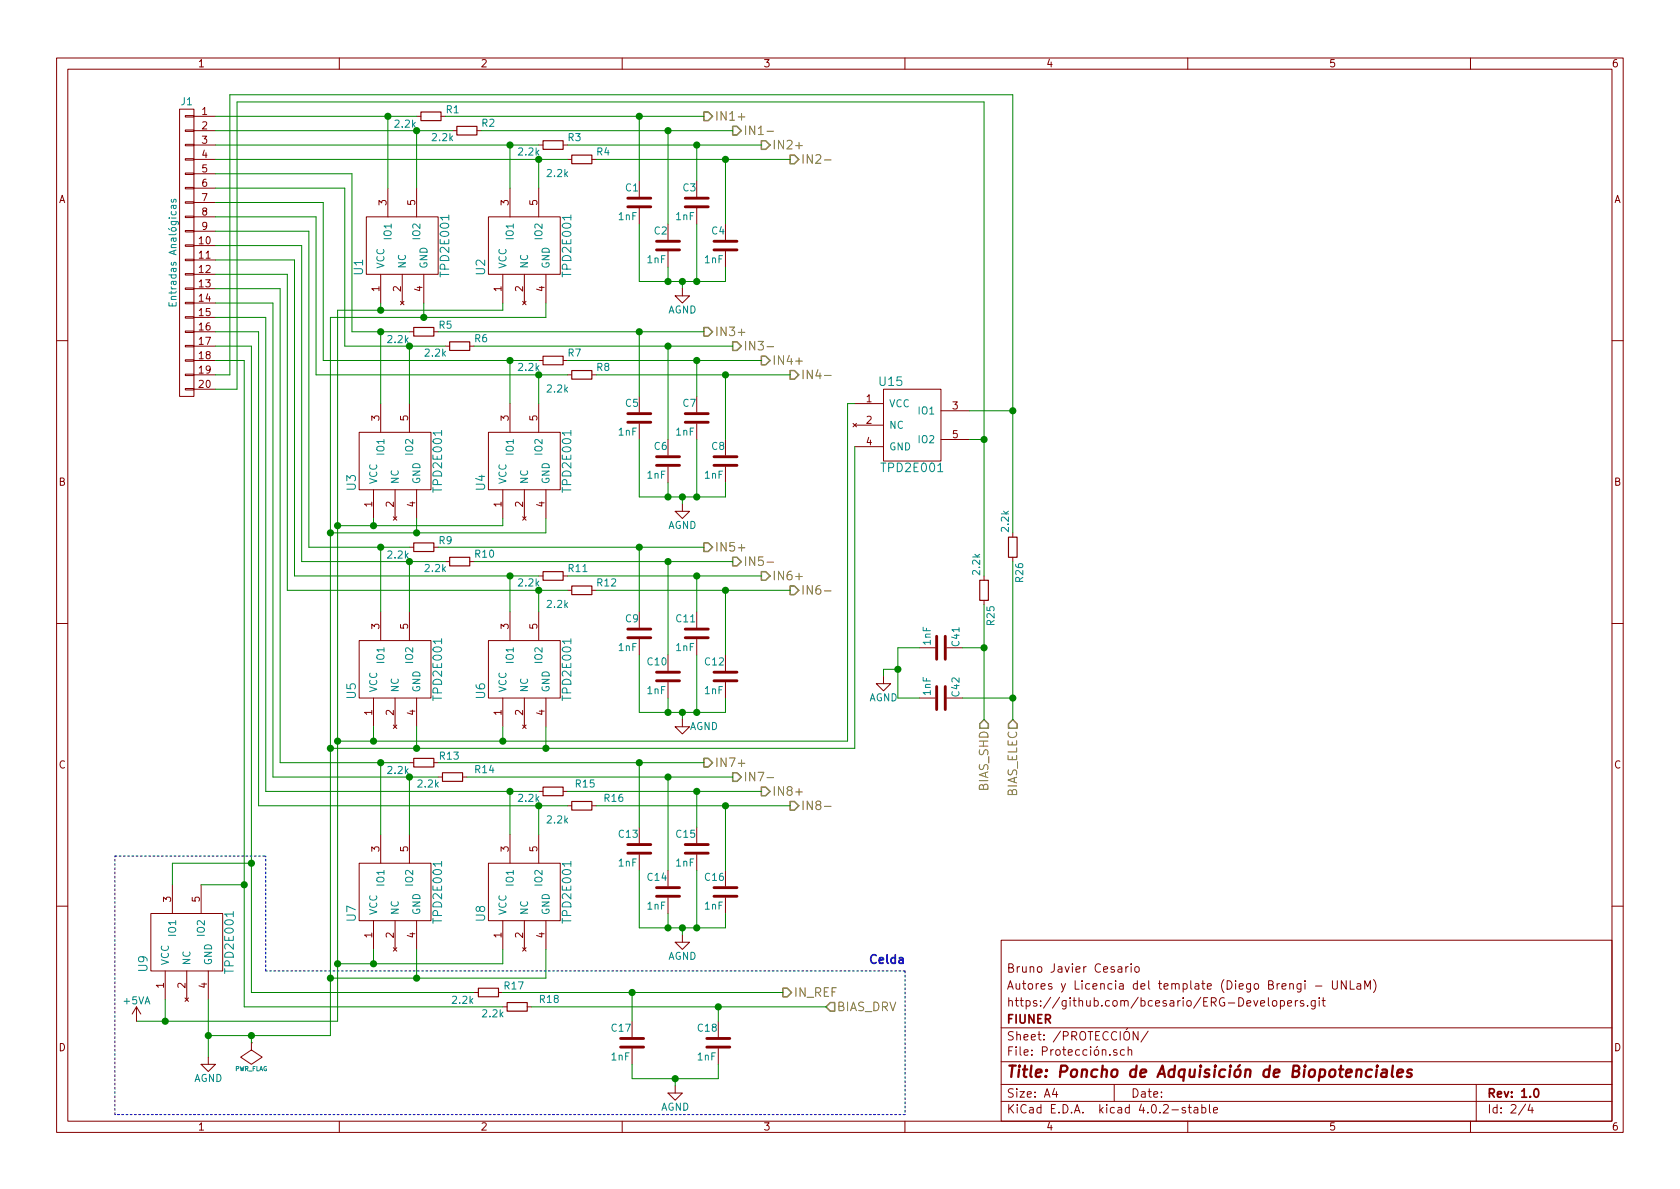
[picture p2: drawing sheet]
EESchema Schematic File Version 2
LIBS:PonchoERG-rescue
LIBS:Misc_Poncho_Grande
LIBS:Poncho_Esqueleto
LIBS:PonchoERG
LIBS:power
LIBS:74xgxx
LIBS:74xx
LIBS:ac-dc
LIBS:actel
LIBS:adc-dac
LIBS:Altera
LIBS:analog_devices
LIBS:analog_switches
LIBS:atmel
LIBS:audio
LIBS:brooktre
LIBS:cmos_ieee
LIBS:cmos4000
LIBS:conn
LIBS:contrib
LIBS:cypress
LIBS:dc-dc
LIBS:device
LIBS:digital-audio
LIBS:diode
LIBS:display
LIBS:dsp
LIBS:elec-unifil
LIBS:ESD_Protection
LIBS:ftdi
LIBS:gennum
LIBS:graphic
LIBS:hc11
LIBS:intel
LIBS:interface
LIBS:ir
LIBS:Lattice
LIBS:linear
LIBS:logo
LIBS:maxim
LIBS:memory
LIBS:microchip
LIBS:microchip_dspic33dsc
LIBS:microchip_pic10mcu
LIBS:microchip_pic12mcu
LIBS:microchip_pic16mcu
LIBS:microchip_pic18mcu
LIBS:microchip_pic32mcu
LIBS:microcontrollers
LIBS:motor_drivers
LIBS:motorola
LIBS:msp430
LIBS:nordicsemi
LIBS:nxp_armmcu
LIBS:onsemi
LIBS:opto
LIBS:Oscillators
LIBS:philips
LIBS:Power_Management
LIBS:powerint
LIBS:pspice
LIBS:references
LIBS:regul
LIBS:relays
LIBS:rfcom
LIBS:sensors
LIBS:silabs
LIBS:siliconi
LIBS:stm8
LIBS:stm32
LIBS:supertex
LIBS:switches
LIBS:texas
LIBS:transf
LIBS:transistors
LIBS:ttl_ieee
LIBS:valves
LIBS:video
LIBS:Xicor
LIBS:xilinx
LIBS:Zilog
LIBS:Jumpers_Config
LIBS:Jumpers_Default
LIBS:PonchoERG-cache
EELAYER 25 0
EELAYER END
$Descr A4 11693 8268
encoding utf-8
Sheet 2 4
Title "Poncho de Adquisición de Biopotenciales"
Date ""
Rev "1.0"
Comp "FIUNER"
Comment1 "https://github.com/bcesario/ERG-Developers.git"
Comment2 "Autores y Licencia del template (Diego Brengi - UNLaM)"
Comment3 "Bruno Javier Cesario"
Comment4 ""
$EndDescr
$Comp
L R_Small R1
U 1 1
P 3000 800
F 0 "R1" V 3050 600 50  0000 L CNN
F 1 "2.2k" V 2950 900 50  0000 L CNN
F 2 "Resistors_SMD:R_0805" H 3000 800 50  0001 C CNN
F 3 "http://www.yageo.com.tw/exep/pages/download/literatures/PYu-R_INT-thick_7.pdf" H 3000 800 50  0001 C CNN
F 4 "311-2.2KARCT-ND" V 3000 800 60  0001 C CNN "Código Digikey"
	1    3000 800 
	0    -1   -1   0   
$EndComp
$Comp
L R_Small R2
U 1 1
P 3250 900
F 0 "R2" V 3200 1000 50  0000 L CNN
F 1 "2.2k" V 3300 650 50  0000 L CNN
F 2 "Resistors_SMD:R_0805" H 3250 900 50  0001 C CNN
F 3 "http://www.yageo.com.tw/exep/pages/download/literatures/PYu-R_INT-thick_7.pdf" H 3250 900 50  0001 C CNN
F 4 "311-2.2KARCT-ND" H 3250 900 60  0001 C CNN "Código Digikey"
	1    3250 900 
	0    1    1    0   
$EndComp
$Comp
L R_Small R4
U 1 1
P 4050 1100
F 0 "R4" V 4000 1200 50  0000 L CNN
F 1 "2.2k" V 4150 850 50  0000 L CNN
F 2 "Resistors_SMD:R_0805" H 4050 1100 50  0001 C CNN
F 3 "http://www.yageo.com.tw/exep/pages/download/literatures/PYu-R_INT-thick_7.pdf" H 4050 1100 50  0001 C CNN
F 4 "311-2.2KARCT-ND" V 4050 1100 60  0001 C CNN "Código Digikey"
	1    4050 1100
	0    1    1    0   
$EndComp
$Comp
L R_Small R3
U 1 1
P 3850 1000
F 0 "R3" V 3800 1100 50  0000 L CNN
F 1 "2.2k" V 3900 750 50  0000 L CNN
F 2 "Resistors_SMD:R_0805" H 3850 1000 50  0001 C CNN
F 3 "http://www.yageo.com.tw/exep/pages/download/literatures/PYu-R_INT-thick_7.pdf" H 3850 1000 50  0001 C CNN
F 4 "311-2.2KARCT-ND" V 3850 1000 60  0001 C CNN "Código Digikey"
	1    3850 1000
	0    1    1    0   
$EndComp
Text HLabel 4900 800  2    60   Output ~ 0
IN1+
Text HLabel 5100 900  2    60   Output ~ 0
IN1-
Text HLabel 5300 1000 2    60   Output ~ 0
IN2+
Text HLabel 5500 1100 2    60   Output ~ 0
IN2-
$Comp
L C C1
U 1 1
P 4450 1400
F 0 "C1" H 4350 1500 50  0000 L CNN
F 1 "1nF" H 4300 1300 50  0000 L CNN
F 2 "Capacitors_SMD:C_0805" H 4488 1250 50  0001 C CNN
F 3 "http://www.kemet.com/Lists/ProductCatalog/Attachments/53/KEM_C1002_X7R_SMD.pdf" H 4450 1400 50  0001 C CNN
F 4 "399-1147-1-ND" H 4450 1400 60  0001 C CNN "Código Digikey"
	1    4450 1400
	1    0    0    -1  
$EndComp
$Comp
L C C2
U 1 1
P 4650 1700
F 0 "C2" H 4550 1800 50  0000 L CNN
F 1 "1nF" H 4500 1600 50  0000 L CNN
F 2 "Capacitors_SMD:C_0805" H 4688 1550 50  0001 C CNN
F 3 "http://www.kemet.com/Lists/ProductCatalog/Attachments/53/KEM_C1002_X7R_SMD.pdf" H 4650 1700 50  0001 C CNN
F 4 "399-1147-1-ND" H 4650 1700 60  0001 C CNN "Código Digikey"
	1    4650 1700
	1    0    0    -1  
$EndComp
$Comp
L C C3
U 1 1
P 4850 1400
F 0 "C3" H 4750 1500 50  0000 L CNN
F 1 "1nF" H 4700 1300 50  0000 L CNN
F 2 "Capacitors_SMD:C_0805" H 4888 1250 50  0001 C CNN
F 3 "http://www.kemet.com/Lists/ProductCatalog/Attachments/53/KEM_C1002_X7R_SMD.pdf" H 4850 1400 50  0001 C CNN
F 4 "399-1147-1-ND" H 4850 1400 60  0001 C CNN "Código Digikey"
	1    4850 1400
	1    0    0    -1  
$EndComp
$Comp
L C C4
U 1 1
P 5050 1700
F 0 "C4" H 4950 1800 50  0000 L CNN
F 1 "1nF" H 4900 1600 50  0000 L CNN
F 2 "Capacitors_SMD:C_0805" H 5088 1550 50  0001 C CNN
F 3 "http://www.kemet.com/Lists/ProductCatalog/Attachments/53/KEM_C1002_X7R_SMD.pdf" H 5050 1700 50  0001 C CNN
F 4 "399-1147-1-ND" H 5050 1700 60  0001 C CNN "Código Digikey"
	1    5050 1700
	1    0    0    -1  
$EndComp
Text HLabel 4900 2300 2    60   Output ~ 0
IN3+
Text HLabel 5100 2400 2    60   Output ~ 0
IN3-
Text HLabel 5300 2500 2    60   Output ~ 0
IN4+
Text HLabel 5500 2600 2    60   Output ~ 0
IN4-
$Comp
L C C5
U 1 1
P 4450 2900
F 0 "C5" H 4350 3000 50  0000 L CNN
F 1 "1nF" H 4300 2800 50  0000 L CNN
F 2 "Capacitors_SMD:C_0805" H 4488 2750 50  0001 C CNN
F 3 "http://www.kemet.com/Lists/ProductCatalog/Attachments/53/KEM_C1002_X7R_SMD.pdf" H 4450 2900 50  0001 C CNN
F 4 "399-1147-1-ND" H 4450 2900 60  0001 C CNN "Código Digikey"
	1    4450 2900
	1    0    0    -1  
$EndComp
$Comp
L C C6
U 1 1
P 4650 3200
F 0 "C6" H 4550 3300 50  0000 L CNN
F 1 "1nF" H 4500 3100 50  0000 L CNN
F 2 "Capacitors_SMD:C_0805" H 4688 3050 50  0001 C CNN
F 3 "http://www.kemet.com/Lists/ProductCatalog/Attachments/53/KEM_C1002_X7R_SMD.pdf" H 4650 3200 50  0001 C CNN
F 4 "399-1147-1-ND" H 4650 3200 60  0001 C CNN "Código Digikey"
	1    4650 3200
	1    0    0    -1  
$EndComp
$Comp
L C C7
U 1 1
P 4850 2900
F 0 "C7" H 4750 3000 50  0000 L CNN
F 1 "1nF" H 4700 2800 50  0000 L CNN
F 2 "Capacitors_SMD:C_0805" H 4888 2750 50  0001 C CNN
F 3 "http://www.kemet.com/Lists/ProductCatalog/Attachments/53/KEM_C1002_X7R_SMD.pdf" H 4850 2900 50  0001 C CNN
F 4 "399-1147-1-ND" H 4850 2900 60  0001 C CNN "Código Digikey"
	1    4850 2900
	1    0    0    -1  
$EndComp
$Comp
L C C8
U 1 1
P 5050 3200
F 0 "C8" H 4950 3300 50  0000 L CNN
F 1 "1nF" H 4900 3100 50  0000 L CNN
F 2 "Capacitors_SMD:C_0805" H 5088 3050 50  0001 C CNN
F 3 "http://www.kemet.com/Lists/ProductCatalog/Attachments/53/KEM_C1002_X7R_SMD.pdf" H 5050 3200 50  0001 C CNN
F 4 "399-1147-1-ND" H 5050 3200 60  0001 C CNN "Código Digikey"
	1    5050 3200
	1    0    0    -1  
$EndComp
Text HLabel 4900 3800 2    60   Output ~ 0
IN5+
Text HLabel 5100 3900 2    60   Output ~ 0
IN5-
Text HLabel 5300 4000 2    60   Output ~ 0
IN6+
Text HLabel 5500 4100 2    60   Output ~ 0
IN6-
$Comp
L C C9
U 1 1
P 4450 4400
F 0 "C9" H 4350 4500 50  0000 L CNN
F 1 "1nF" H 4300 4300 50  0000 L CNN
F 2 "Capacitors_SMD:C_0805" H 4488 4250 50  0001 C CNN
F 3 "http://www.kemet.com/Lists/ProductCatalog/Attachments/53/KEM_C1002_X7R_SMD.pdf" H 4450 4400 50  0001 C CNN
F 4 "399-1147-1-ND" H 4450 4400 60  0001 C CNN "Código Digikey"
	1    4450 4400
	1    0    0    -1  
$EndComp
$Comp
L C C10
U 1 1
P 4650 4700
F 0 "C10" H 4500 4800 50  0000 L CNN
F 1 "1nF" H 4500 4600 50  0000 L CNN
F 2 "Capacitors_SMD:C_0805" H 4688 4550 50  0001 C CNN
F 3 "http://www.kemet.com/Lists/ProductCatalog/Attachments/53/KEM_C1002_X7R_SMD.pdf" H 4650 4700 50  0001 C CNN
F 4 "399-1147-1-ND" H 4650 4700 60  0001 C CNN "Código Digikey"
	1    4650 4700
	1    0    0    -1  
$EndComp
$Comp
L C C11
U 1 1
P 4850 4400
F 0 "C11" H 4700 4500 50  0000 L CNN
F 1 "1nF" H 4700 4300 50  0000 L CNN
F 2 "Capacitors_SMD:C_0805" H 4888 4250 50  0001 C CNN
F 3 "http://www.kemet.com/Lists/ProductCatalog/Attachments/53/KEM_C1002_X7R_SMD.pdf" H 4850 4400 50  0001 C CNN
F 4 "399-1147-1-ND" H 4850 4400 60  0001 C CNN "Código Digikey"
	1    4850 4400
	1    0    0    -1  
$EndComp
$Comp
L C C12
U 1 1
P 5050 4700
F 0 "C12" H 4900 4800 50  0000 L CNN
F 1 "1nF" H 4900 4600 50  0000 L CNN
F 2 "Capacitors_SMD:C_0805" H 5088 4550 50  0001 C CNN
F 3 "http://www.kemet.com/Lists/ProductCatalog/Attachments/53/KEM_C1002_X7R_SMD.pdf" H 5050 4700 50  0001 C CNN
F 4 "399-1147-1-ND" H 5050 4700 60  0001 C CNN "Código Digikey"
	1    5050 4700
	1    0    0    -1  
$EndComp
Text HLabel 4900 5300 2    60   Output ~ 0
IN7+
Text HLabel 5100 5400 2    60   Output ~ 0
IN7-
Text HLabel 5300 5500 2    60   Output ~ 0
IN8+
Text HLabel 5500 5600 2    60   Output ~ 0
IN8-
$Comp
L C C13
U 1 1
P 4450 5900
F 0 "C13" H 4300 6000 50  0000 L CNN
F 1 "1nF" H 4300 5800 50  0000 L CNN
F 2 "Capacitors_SMD:C_0805" H 4488 5750 50  0001 C CNN
F 3 "http://www.kemet.com/Lists/ProductCatalog/Attachments/53/KEM_C1002_X7R_SMD.pdf" H 4450 5900 50  0001 C CNN
F 4 "399-1147-1-ND" H 4450 5900 60  0001 C CNN "Código Digikey"
	1    4450 5900
	1    0    0    -1  
$EndComp
$Comp
L C C14
U 1 1
P 4650 6200
F 0 "C14" H 4500 6300 50  0000 L CNN
F 1 "1nF" H 4500 6100 50  0000 L CNN
F 2 "Capacitors_SMD:C_0805" H 4688 6050 50  0001 C CNN
F 3 "http://www.kemet.com/Lists/ProductCatalog/Attachments/53/KEM_C1002_X7R_SMD.pdf" H 4650 6200 50  0001 C CNN
F 4 "399-1147-1-ND" H 4650 6200 60  0001 C CNN "Código Digikey"
	1    4650 6200
	1    0    0    -1  
$EndComp
$Comp
L C C15
U 1 1
P 4850 5900
F 0 "C15" H 4700 6000 50  0000 L CNN
F 1 "1nF" H 4700 5800 50  0000 L CNN
F 2 "Capacitors_SMD:C_0805" H 4888 5750 50  0001 C CNN
F 3 "http://www.kemet.com/Lists/ProductCatalog/Attachments/53/KEM_C1002_X7R_SMD.pdf" H 4850 5900 50  0001 C CNN
F 4 "399-1147-1-ND" H 4850 5900 60  0001 C CNN "Código Digikey"
	1    4850 5900
	1    0    0    -1  
$EndComp
$Comp
L C C16
U 1 1
P 5050 6200
F 0 "C16" H 4900 6300 50  0000 L CNN
F 1 "1nF" H 4900 6100 50  0000 L CNN
F 2 "Capacitors_SMD:C_0805" H 5088 6050 50  0001 C CNN
F 3 "http://www.kemet.com/Lists/ProductCatalog/Attachments/53/KEM_C1002_X7R_SMD.pdf" H 5050 6200 50  0001 C CNN
F 4 "399-1147-1-ND" H 5050 6200 60  0001 C CNN "Código Digikey"
	1    5050 6200
	1    0    0    -1  
$EndComp
$Comp
L R_Small R13
U 1 1
P 2950 5300
F 0 "R13" V 3000 5050 50  0000 L CNN
F 1 "2.2k" V 2900 5400 50  0000 L CNN
F 2 "Resistors_SMD:R_0805" H 2950 5300 50  0001 C CNN
F 3 "http://www.yageo.com.tw/exep/pages/download/literatures/PYu-R_INT-thick_7.pdf" H 2950 5300 50  0001 C CNN
F 4 "311-2.2KARCT-ND" V 2950 5300 60  0001 C CNN "Código Digikey"
	1    2950 5300
	0    -1   -1   0   
$EndComp
$Comp
L R_Small R14
U 1 1
P 3150 5400
F 0 "R14" V 3100 5550 50  0000 L CNN
F 1 "2.2k" V 3200 5150 50  0000 L CNN
F 2 "Resistors_SMD:R_0805" H 3150 5400 50  0001 C CNN
F 3 "http://www.yageo.com.tw/exep/pages/download/literatures/PYu-R_INT-thick_7.pdf" H 3150 5400 50  0001 C CNN
F 4 "311-2.2KARCT-ND" V 3150 5400 60  0001 C CNN "Código Digikey"
	1    3150 5400
	0    1    1    0   
$EndComp
$Comp
L R_Small R16
U 1 1
P 4050 5600
F 0 "R16" V 4000 5750 50  0000 L CNN
F 1 "2.2k" V 4150 5350 50  0000 L CNN
F 2 "Resistors_SMD:R_0805" H 4050 5600 50  0001 C CNN
F 3 "http://www.yageo.com.tw/exep/pages/download/literatures/PYu-R_INT-thick_7.pdf" H 4050 5600 50  0001 C CNN
F 4 "311-2.2KARCT-ND" V 4050 5600 60  0001 C CNN "Código Digikey"
	1    4050 5600
	0    1    1    0   
$EndComp
$Comp
L R_Small R15
U 1 1
P 3850 5500
F 0 "R15" V 3800 5650 50  0000 L CNN
F 1 "2.2k" V 3900 5250 50  0000 L CNN
F 2 "Resistors_SMD:R_0805" H 3850 5500 50  0001 C CNN
F 3 "http://www.yageo.com.tw/exep/pages/download/literatures/PYu-R_INT-thick_7.pdf" H 3850 5500 50  0001 C CNN
F 4 "311-2.2KARCT-ND" V 3850 5500 60  0001 C CNN "Código Digikey"
	1    3850 5500
	0    1    1    0   
$EndComp
$Comp
L R_Small R17
U 1 1
P 3400 6900
F 0 "R17" V 3450 6650 50  0000 L CNN
F 1 "2.2k" V 3350 7000 50  0000 L CNN
F 2 "Resistors_SMD:R_0805" H 3400 6900 50  0001 C CNN
F 3 "http://www.yageo.com.tw/exep/pages/download/literatures/PYu-R_INT-thick_7.pdf" H 3400 6900 50  0001 C CNN
F 4 "311-2.2KARCT-ND" V 3400 6900 60  0001 C CNN "Código Digikey"
	1    3400 6900
	0    -1   -1   0   
$EndComp
$Comp
L R_Small R18
U 1 1
P 3600 7000
F 0 "R18" V 3550 7150 50  0000 L CNN
F 1 "2.2k" V 3650 6750 50  0000 L CNN
F 2 "Resistors_SMD:R_0805" H 3600 7000 50  0001 C CNN
F 3 "http://www.yageo.com.tw/exep/pages/download/literatures/PYu-R_INT-thick_7.pdf" H 3600 7000 50  0001 C CNN
F 4 "311-2.2KARCT-ND" V 3600 7000 60  0001 C CNN "Código Digikey"
	1    3600 7000
	0    1    1    0   
$EndComp
$Comp
L C C17
U 1 1
P 4400 7250
F 0 "C17" H 4250 7350 50  0000 L CNN
F 1 "1nF" H 4250 7150 50  0000 L CNN
F 2 "Capacitors_SMD:C_0805" H 4438 7100 50  0001 C CNN
F 3 "http://www.kemet.com/Lists/ProductCatalog/Attachments/53/KEM_C1002_X7R_SMD.pdf" H 4400 7250 50  0001 C CNN
F 4 "399-1147-1-ND" H 4400 7250 60  0001 C CNN "Código Digikey"
	1    4400 7250
	1    0    0    -1  
$EndComp
$Comp
L C C18
U 1 1
P 5000 7250
F 0 "C18" H 4850 7350 50  0000 L CNN
F 1 "1nF" H 4850 7150 50  0000 L CNN
F 2 "Capacitors_SMD:C_0805" H 5038 7100 50  0001 C CNN
F 3 "http://www.kemet.com/Lists/ProductCatalog/Attachments/53/KEM_C1002_X7R_SMD.pdf" H 5000 7250 50  0001 C CNN
F 4 "399-1147-1-ND" H 5000 7250 60  0001 C CNN "Código Digikey"
	1    5000 7250
	1    0    0    -1  
$EndComp
Text HLabel 5750 7000 2    60   Input ~ 0
BIAS_DRV
$Comp
L TPD2E001 U1
U 1 1
P 2800 1700
F 0 "U1" H 2650 2000 60  0000 C CNN
F 1 "TPD2E001" H 2800 1400 60  0000 C CNN
F 2 "TO_SOT_Packages_SMD:SOT-23-5" H 2800 1700 60  0001 C CNN
F 3 "http://www.ti.com/lit/ds/symlink/tpd2e001.pdf" H 2800 1700 60  0001 C CNN
F 4 "296-21883-1-ND" H 2800 1700 60  0001 C CNN "Código Digikey"
	1    2800 1700
	0    -1   -1   0   
$EndComp
$Comp
L TPD2E001 U2
U 1 1
P 3650 1700
F 0 "U2" H 3500 2000 60  0000 C CNN
F 1 "TPD2E001" H 3650 1400 60  0000 C CNN
F 2 "TO_SOT_Packages_SMD:SOT-23-5" H 3650 1700 60  0001 C CNN
F 3 "http://www.ti.com/lit/ds/symlink/tpd2e001.pdf" H 3650 1700 60  0001 C CNN
F 4 "296-21883-1-ND" H 3650 1700 60  0001 C CNN "Código Digikey"
	1    3650 1700
	0    -1   -1   0   
$EndComp
$Comp
L TPD2E001 U3
U 1 1
P 2750 3200
F 0 "U3" H 2600 3500 60  0000 C CNN
F 1 "TPD2E001" H 2750 2900 60  0000 C CNN
F 2 "TO_SOT_Packages_SMD:SOT-23-5" H 2750 3200 60  0001 C CNN
F 3 "http://www.ti.com/lit/ds/symlink/tpd2e001.pdf" H 2750 3200 60  0001 C CNN
F 4 "296-21883-1-ND" H 2750 3200 60  0001 C CNN "Código Digikey"
	1    2750 3200
	0    -1   -1   0   
$EndComp
$Comp
L TPD2E001 U4
U 1 1
P 3650 3200
F 0 "U4" H 3500 3500 60  0000 C CNN
F 1 "TPD2E001" H 3650 2900 60  0000 C CNN
F 2 "TO_SOT_Packages_SMD:SOT-23-5" H 3650 3200 60  0001 C CNN
F 3 "http://www.ti.com/lit/ds/symlink/tpd2e001.pdf" H 3650 3200 60  0001 C CNN
F 4 "296-21883-1-ND" H 3650 3200 60  0001 C CNN "Código Digikey"
	1    3650 3200
	0    -1   -1   0   
$EndComp
$Comp
L TPD2E001 U5
U 1 1
P 2750 4650
F 0 "U5" H 2600 4950 60  0000 C CNN
F 1 "TPD2E001" H 2750 4350 60  0000 C CNN
F 2 "TO_SOT_Packages_SMD:SOT-23-5" H 2750 4650 60  0001 C CNN
F 3 "http://www.ti.com/lit/ds/symlink/tpd2e001.pdf" H 2750 4650 60  0001 C CNN
F 4 "296-21883-1-ND" H 2750 4650 60  0001 C CNN "Código Digikey"
	1    2750 4650
	0    -1   -1   0   
$EndComp
$Comp
L TPD2E001 U6
U 1 1
P 3650 4650
F 0 "U6" H 3500 4950 60  0000 C CNN
F 1 "TPD2E001" H 3650 4350 60  0000 C CNN
F 2 "TO_SOT_Packages_SMD:SOT-23-5" H 3650 4650 60  0001 C CNN
F 3 "http://www.ti.com/lit/ds/symlink/tpd2e001.pdf" H 3650 4650 60  0001 C CNN
F 4 "296-21883-1-ND" H 3650 4650 60  0001 C CNN "Código Digikey"
	1    3650 4650
	0    -1   -1   0   
$EndComp
$Comp
L TPD2E001 U7
U 1 1
P 2750 6200
F 0 "U7" H 2600 6500 60  0000 C CNN
F 1 "TPD2E001" H 2750 5900 60  0000 C CNN
F 2 "TO_SOT_Packages_SMD:SOT-23-5" H 2750 6200 60  0001 C CNN
F 3 "http://www.ti.com/lit/ds/symlink/tpd2e001.pdf" H 2750 6200 60  0001 C CNN
F 4 "296-21883-1-ND" H 2750 6200 60  0001 C CNN "Código Digikey"
	1    2750 6200
	0    -1   -1   0   
$EndComp
$Comp
L TPD2E001 U8
U 1 1
P 3650 6200
F 0 "U8" H 3500 6500 60  0000 C CNN
F 1 "TPD2E001" H 3650 5900 60  0000 C CNN
F 2 "TO_SOT_Packages_SMD:SOT-23-5" H 3650 6200 60  0001 C CNN
F 3 "http://www.ti.com/lit/ds/symlink/tpd2e001.pdf" H 3650 6200 60  0001 C CNN
F 4 "296-21883-1-ND" H 3650 6200 60  0001 C CNN "Código Digikey"
	1    3650 6200
	0    -1   -1   0   
$EndComp
$Comp
L TPD2E001 U9
U 1 1
P 1300 6550
F 0 "U9" H 1150 6850 60  0000 C CNN
F 1 "TPD2E001" H 1300 6250 60  0000 C CNN
F 2 "TO_SOT_Packages_SMD:SOT-23-5" H 1300 6550 60  0001 C CNN
F 3 "http://www.ti.com/lit/ds/symlink/tpd2e001.pdf" H 1300 6550 60  0001 C CNN
F 4 "296-21883-1-ND" H 1300 6550 60  0001 C CNN "Código Digikey"
	1    1300 6550
	0    -1   -1   0   
$EndComp
Text HLabel 5450 6900 2    60   Output ~ 0
IN_REF
$Comp
L PWR_FLAG #FLG01
U 1 1
P 1750 7250
F 0 "#FLG01" H 1750 7345 30  0001 C CNN
F 1 "PWR_FLAG" H 1750 7430 30  0000 C CNN
F 2 "" H 1750 7250 60  0000 C CNN
F 3 "" H 1750 7250 60  0000 C CNN
	1    1750 7250
	-1   0    0    1   
$EndComp
$Comp
L TPD2E001 U15
U 1 1
P 6350 2950
F 0 "U15" H 6200 3250 60  0000 C CNN
F 1 "TPD2E001" H 6350 2650 60  0000 C CNN
F 2 "TO_SOT_Packages_SMD:SOT-23-5" H 6350 2950 60  0001 C CNN
F 3 "http://www.ti.com/lit/ds/symlink/tpd2e001.pdf" H 6350 2950 60  0001 C CNN
F 4 "296-21883-1-ND" H 6350 2950 60  0001 C CNN "Código Digikey"
	1    6350 2950
	1    0    0    -1  
$EndComp
$Comp
L R_Small R26
U 1 1
P 7050 3800
F 0 "R26" V 7100 3550 50  0000 L CNN
F 1 "2.2k" V 7000 3900 50  0000 L CNN
F 2 "Resistors_SMD:R_0805" H 7050 3800 50  0001 C CNN
F 3 "http://www.yageo.com.tw/exep/pages/download/literatures/PYu-R_INT-thick_7.pdf" H 7050 3800 50  0001 C CNN
F 4 "311-2.2KARCT-ND" V 7050 3800 60  0001 C CNN "Código Digikey"
	1    7050 3800
	1    0    0    -1  
$EndComp
$Comp
L R_Small R25
U 1 1
P 6850 4100
F 0 "R25" V 6900 3850 50  0000 L CNN
F 1 "2.2k" V 6800 4200 50  0000 L CNN
F 2 "Resistors_SMD:R_0805" H 6850 4100 50  0001 C CNN
F 3 "http://www.yageo.com.tw/exep/pages/download/literatures/PYu-R_INT-thick_7.pdf" H 6850 4100 50  0001 C CNN
F 4 "311-2.2KARCT-ND" V 6850 4100 60  0001 C CNN "Código Digikey"
	1    6850 4100
	1    0    0    -1  
$EndComp
$Comp
L C C41
U 1 1
P 6550 4500
F 0 "C41" H 6400 4600 50  0000 L CNN
F 1 "1nF" H 6400 4400 50  0000 L CNN
F 2 "Capacitors_SMD:C_0805" H 6588 4350 50  0001 C CNN
F 3 "http://www.kemet.com/Lists/ProductCatalog/Attachments/53/KEM_C1002_X7R_SMD.pdf" H 6550 4500 50  0001 C CNN
F 4 "399-1147-1-ND" H 6550 4500 60  0001 C CNN "Código Digikey"
	1    6550 4500
	0    1    1    0   
$EndComp
$Comp
L C C42
U 1 1
P 6550 4850
F 0 "C42" H 6400 4950 50  0000 L CNN
F 1 "1nF" H 6400 4750 50  0000 L CNN
F 2 "Capacitors_SMD:C_0805" H 6588 4700 50  0001 C CNN
F 3 "http://www.kemet.com/Lists/ProductCatalog/Attachments/53/KEM_C1002_X7R_SMD.pdf" H 6550 4850 50  0001 C CNN
F 4 "399-1147-1-ND" H 6550 4850 60  0001 C CNN "Código Digikey"
	1    6550 4850
	0    1    1    0   
$EndComp
Text HLabel 6850 5000 3    60   Input ~ 0
BIAS_SHD
Text HLabel 7050 5000 3    60   Input ~ 0
BIAS_ELEC
$Comp
L CONN_01X20 J1
U 1 1
P 1300 1750
F 0 "J1" H 1300 2800 50  0000 C CNN
F 1 "Entradas Analógicas" V 1400 1750 50  0000 C CNN
F 2 "Pin_Headers:Pin_Header_Straight_1x20" H 1300 1750 60  0001 C CNN
F 3 "http://multimedia.3m.com/mws/media/548112O/3mtm-pin-strip-header-ts2181.pdf" H 1300 1750 60  0001 C CNN
F 4 "3M9455-ND" H 1300 1750 60  0001 C CNN "Código Digikey"
	1    1300 1750
	-1   0    0    -1  
$EndComp
$Comp
L R_Small R12
U 1 1
P 4050 4100
F 0 "R12" V 4000 4200 50  0000 L CNN
F 1 "2.2k" V 4150 3850 50  0000 L CNN
F 2 "Resistors_SMD:R_0805" H 4050 4100 50  0001 C CNN
F 3 "http://www.yageo.com.tw/exep/pages/download/literatures/PYu-R_INT-thick_7.pdf" H 4050 4100 50  0001 C CNN
F 4 "311-2.2KARCT-ND" V 4050 4100 60  0001 C CNN "Código Digikey"
	1    4050 4100
	0    1    1    0   
$EndComp
$Comp
L R_Small R11
U 1 1
P 3850 4000
F 0 "R11" V 3800 4100 50  0000 L CNN
F 1 "2.2k" V 3900 3750 50  0000 L CNN
F 2 "Resistors_SMD:R_0805" H 3850 4000 50  0001 C CNN
F 3 "http://www.yageo.com.tw/exep/pages/download/literatures/PYu-R_INT-thick_7.pdf" H 3850 4000 50  0001 C CNN
F 4 "311-2.2KARCT-ND" V 3850 4000 60  0001 C CNN "Código Digikey"
	1    3850 4000
	0    1    1    0   
$EndComp
$Comp
L R_Small R10
U 1 1
P 3200 3900
F 0 "R10" V 3150 4000 50  0000 L CNN
F 1 "2.2k" V 3250 3650 50  0000 L CNN
F 2 "Resistors_SMD:R_0805" H 3200 3900 50  0001 C CNN
F 3 "http://www.yageo.com.tw/exep/pages/download/literatures/PYu-R_INT-thick_7.pdf" H 3200 3900 50  0001 C CNN
F 4 "311-2.2KARCT-ND" V 3200 3900 60  0001 C CNN "Código Digikey"
	1    3200 3900
	0    1    1    0   
$EndComp
$Comp
L R_Small R8
U 1 1
P 4050 2600
F 0 "R8" V 4000 2700 50  0000 L CNN
F 1 "2.2k" V 4150 2350 50  0000 L CNN
F 2 "Resistors_SMD:R_0805" H 4050 2600 50  0001 C CNN
F 3 "http://www.yageo.com.tw/exep/pages/download/literatures/PYu-R_INT-thick_7.pdf" H 4050 2600 50  0001 C CNN
F 4 "311-2.2KARCT-ND" V 4050 2600 60  0001 C CNN "Código Digikey"
	1    4050 2600
	0    1    1    0   
$EndComp
$Comp
L R_Small R7
U 1 1
P 3850 2500
F 0 "R7" V 3800 2600 50  0000 L CNN
F 1 "2.2k" V 3900 2250 50  0000 L CNN
F 2 "Resistors_SMD:R_0805" H 3850 2500 50  0001 C CNN
F 3 "http://www.yageo.com.tw/exep/pages/download/literatures/PYu-R_INT-thick_7.pdf" H 3850 2500 50  0001 C CNN
F 4 "311-2.2KARCT-ND" V 3850 2500 60  0001 C CNN "Código Digikey"
	1    3850 2500
	0    1    1    0   
$EndComp
$Comp
L R_Small R6
U 1 1
P 3200 2400
F 0 "R6" V 3150 2500 50  0000 L CNN
F 1 "2.2k" V 3250 2150 50  0000 L CNN
F 2 "Resistors_SMD:R_0805" H 3200 2400 50  0001 C CNN
F 3 "http://www.yageo.com.tw/exep/pages/download/literatures/PYu-R_INT-thick_7.pdf" H 3200 2400 50  0001 C CNN
F 4 "311-2.2KARCT-ND" V 3200 2400 60  0001 C CNN "Código Digikey"
	1    3200 2400
	0    1    1    0   
$EndComp
$Comp
L R_Small R5
U 1 1
P 2950 2300
F 0 "R5" V 3000 2100 50  0000 L CNN
F 1 "2.2k" V 2900 2400 50  0000 L CNN
F 2 "Resistors_SMD:R_0805" H 2950 2300 50  0001 C CNN
F 3 "http://www.yageo.com.tw/exep/pages/download/literatures/PYu-R_INT-thick_7.pdf" H 2950 2300 50  0001 C CNN
F 4 "311-2.2KARCT-ND" V 2950 2300 60  0001 C CNN "Código Digikey"
	1    2950 2300
	0    -1   -1   0   
$EndComp
$Comp
L R_Small R9
U 1 1
P 2950 3800
F 0 "R9" V 3000 3600 50  0000 L CNN
F 1 "2.2k" V 2900 3900 50  0000 L CNN
F 2 "Resistors_SMD:R_0805" H 2950 3800 50  0001 C CNN
F 3 "http://www.yageo.com.tw/exep/pages/download/literatures/PYu-R_INT-thick_7.pdf" H 2950 3800 50  0001 C CNN
F 4 "311-2.2KARCT-ND" V 2950 3800 60  0001 C CNN "Código Digikey"
	1    2950 3800
	0    -1   -1   0   
$EndComp
Wire Wire Line
	1450 6950 1450 7350
Wire Wire Line
	4750 1950 4750 2000
Wire Wire Line
	4450 1550 4450 1950
Wire Wire Line
	4450 1950 5050 1950
Connection ~ 4650 1950
Connection ~ 4750 1950
Wire Wire Line
	4850 1550 4850 1950
Connection ~ 4850 1950
Connection ~ 4450 800 
Wire Wire Line
	4650 900  4650 1550
Connection ~ 4650 900 
Connection ~ 4850 1000
Wire Wire Line
	5050 1100 5050 1550
Connection ~ 5050 1100
Wire Wire Line
	4850 1250 4850 1000
Wire Wire Line
	4450 1250 4450 800 
Wire Wire Line
	4650 1850 4650 1950
Wire Wire Line
	5050 1950 5050 1850
Wire Wire Line
	4750 3450 4750 3500
Wire Wire Line
	4450 3050 4450 3450
Wire Wire Line
	4450 3450 5050 3450
Connection ~ 4650 3450
Connection ~ 4750 3450
Wire Wire Line
	4850 3050 4850 3450
Connection ~ 4850 3450
Connection ~ 4450 2300
Wire Wire Line
	4650 2400 4650 3050
Connection ~ 4650 2400
Connection ~ 4850 2500
Wire Wire Line
	5050 2600 5050 3050
Connection ~ 5050 2600
Wire Wire Line
	4850 2750 4850 2500
Wire Wire Line
	4450 2750 4450 2300
Wire Wire Line
	4650 3350 4650 3450
Wire Wire Line
	5050 3450 5050 3350
Wire Wire Line
	4750 4950 4750 5000
Wire Wire Line
	4450 4550 4450 4950
Wire Wire Line
	4450 4950 5050 4950
Connection ~ 4650 4950
Connection ~ 4750 4950
Wire Wire Line
	4850 4550 4850 4950
Connection ~ 4850 4950
Connection ~ 4450 3800
Wire Wire Line
	4650 3900 4650 4550
Connection ~ 4650 3900
Connection ~ 4850 4000
Wire Wire Line
	5050 4100 5050 4550
Connection ~ 5050 4100
Wire Wire Line
	4850 4250 4850 4000
Wire Wire Line
	4450 4250 4450 3800
Wire Wire Line
	4650 4850 4650 4950
Wire Wire Line
	5050 4950 5050 4850
Wire Wire Line
	4750 6450 4750 6500
Wire Wire Line
	4450 6050 4450 6450
Wire Wire Line
	4450 6450 5050 6450
Connection ~ 4650 6450
Connection ~ 4750 6450
Wire Wire Line
	4850 6050 4850 6450
Connection ~ 4850 6450
Connection ~ 4450 5300
Wire Wire Line
	4650 5400 4650 6050
Connection ~ 4650 5400
Connection ~ 4850 5500
Wire Wire Line
	5050 5600 5050 6050
Connection ~ 5050 5600
Wire Wire Line
	4850 5750 4850 5500
Wire Wire Line
	4450 5750 4450 5300
Wire Wire Line
	4650 6350 4650 6450
Wire Wire Line
	5050 6450 5050 6350
Wire Wire Line
	3700 7000 5750 7000
Wire Wire Line
	4400 7100 4400 6900
Connection ~ 4400 6900
Wire Wire Line
	5000 7100 5000 7000
Connection ~ 5000 7000
Wire Wire Line
	4400 7500 5000 7500
Wire Wire Line
	4400 7500 4400 7400
Wire Wire Line
	5000 7500 5000 7400
Connection ~ 4700 7500
Wire Wire Line
	2700 1300 2700 800 
Connection ~ 2700 800 
Wire Wire Line
	2900 1300 2900 900 
Connection ~ 2900 900 
Wire Wire Line
	3550 1300 3550 1000
Connection ~ 3550 1000
Wire Wire Line
	3750 1300 3750 1100
Connection ~ 3750 1100
Wire Wire Line
	2350 2150 3500 2150
Wire Wire Line
	3500 2150 3500 2100
Wire Wire Line
	2950 2100 2950 2200
Wire Wire Line
	2300 2200 3800 2200
Wire Wire Line
	3800 2200 3800 2100
Wire Wire Line
	2650 2800 2650 2300
Connection ~ 2650 2300
Wire Wire Line
	2850 2400 2850 2800
Connection ~ 2850 2400
Wire Wire Line
	3550 2800 3550 2500
Connection ~ 3550 2500
Wire Wire Line
	3750 2800 3750 2600
Connection ~ 3750 2600
Wire Wire Line
	2600 3600 2600 3650
Wire Wire Line
	2350 3650 3500 3650
Wire Wire Line
	3500 3650 3500 3600
Wire Wire Line
	2900 3600 2900 3700
Wire Wire Line
	2300 3700 3800 3700
Wire Wire Line
	3800 3700 3800 3600
Wire Wire Line
	2650 3800 2650 4250
Connection ~ 2650 3800
Wire Wire Line
	2850 4250 2850 3900
Connection ~ 2850 3900
Wire Wire Line
	3550 4250 3550 4000
Connection ~ 3550 4000
Wire Wire Line
	3750 4250 3750 4100
Connection ~ 3750 4100
Wire Wire Line
	2600 5050 2600 5150
Wire Wire Line
	3500 5150 3500 5050
Wire Wire Line
	2900 5050 2900 5200
Wire Wire Line
	3800 5200 3800 5050
Wire Wire Line
	2650 5800 2650 5300
Connection ~ 2650 5300
Wire Wire Line
	2850 5800 2850 5400
Connection ~ 2850 5400
Wire Wire Line
	3550 5800 3550 5500
Connection ~ 3550 5500
Wire Wire Line
	3750 5800 3750 5600
Connection ~ 3750 5600
Wire Wire Line
	2600 6600 2600 6700
Wire Wire Line
	2350 6700 3500 6700
Wire Wire Line
	3500 6700 3500 6600
Wire Wire Line
	2900 6600 2900 6800
Wire Wire Line
	2300 6800 3800 6800
Wire Wire Line
	3800 6800 3800 6600
Wire Wire Line
	2300 7200 2300 2200
Connection ~ 1450 7200
Connection ~ 2900 6800
Connection ~ 2300 6800
Connection ~ 2900 5200
Connection ~ 2300 5200
Connection ~ 2950 2200
Connection ~ 2300 3700
Connection ~ 2900 3700
Wire Wire Line
	2350 7100 2350 2150
Connection ~ 1150 7100
Connection ~ 2600 6700
Connection ~ 2350 6700
Connection ~ 2650 2150
Connection ~ 2350 3650
Connection ~ 2600 3650
Connection ~ 2350 5150
Connection ~ 2600 5150
Wire Wire Line
	2650 2150 2650 2100
Wire Wire Line
	3500 6900 5450 6900
Wire Wire Line
	6850 700  6850 4000
Wire Wire Line
	6850 4200 6850 5000
Wire Wire Line
	7050 3900 7050 5000
Connection ~ 3500 5150
Connection ~ 3800 5200
Wire Wire Line
	6150 4650 6250 4650
Wire Wire Line
	6250 4500 6250 4850
Wire Wire Line
	6250 4500 6400 4500
Wire Wire Line
	6250 4850 6400 4850
Connection ~ 6250 4650
Connection ~ 6850 4500
Connection ~ 7050 4850
Connection ~ 6850 3050
Connection ~ 7050 2850
Wire Wire Line
	6150 4650 6150 4700
Wire Wire Line
	1750 7250 1750 7200
Connection ~ 1750 7200
Wire Wire Line
	2450 1200 2450 2300
Wire Wire Line
	2400 1300 2400 2400
Wire Wire Line
	2250 1400 2250 2500
Wire Wire Line
	2200 1500 2200 2600
Wire Wire Line
	2150 1600 2150 3800
Wire Wire Line
	2100 1700 2100 3900
Wire Wire Line
	2050 1800 2050 4000
Wire Wire Line
	2000 1900 2000 4100
Wire Wire Line
	1950 2000 1950 5300
Wire Wire Line
	1900 2100 1900 5400
Wire Wire Line
	1850 2200 1850 5500
Wire Wire Line
	1800 2300 1800 5600
Wire Wire Line
	1750 2400 1750 6900
Wire Wire Line
	1700 2500 1700 7000
Wire Wire Line
	1750 6900 3300 6900
Wire Wire Line
	1700 7000 3500 7000
Wire Wire Line
	1400 6150 1700 6150
Connection ~ 1700 6150
Wire Wire Line
	1200 6150 1200 6000
Wire Wire Line
	1200 6000 1750 6000
Connection ~ 1750 6000
Wire Wire Line
	950  7100 2350 7100
Wire Wire Line
	1450 7200 2300 7200
Wire Wire Line
	1150 6950 1150 7100
Wire Wire Line
	1500 2600 1600 2600
Wire Wire Line
	1600 2600 1600 650 
Wire Wire Line
	1650 700  1650 2700
Wire Wire Line
	1650 2700 1500 2700
Wire Wire Line
	2450 1200 1500 1200
Wire Wire Line
	1500 1300 2400 1300
Wire Wire Line
	2250 1400 1500 1400
Wire Wire Line
	1500 1500 2200 1500
Wire Wire Line
	2150 1600 1500 1600
Wire Wire Line
	1500 1700 2100 1700
Wire Wire Line
	2050 1800 1500 1800
Wire Wire Line
	1500 1900 2000 1900
Wire Wire Line
	1950 2000 1500 2000
Wire Wire Line
	1500 2100 1900 2100
Wire Wire Line
	1850 2200 1500 2200
Wire Wire Line
	1500 2300 1800 2300
Wire Wire Line
	1750 2400 1500 2400
Wire Wire Line
	1500 2500 1700 2500
Wire Wire Line
	1500 1100 3950 1100
Wire Wire Line
	1500 1000 3750 1000
Wire Wire Line
	1500 900  3150 900 
Wire Wire Line
	1500 800  2900 800 
Wire Wire Line
	3100 800  4900 800 
Wire Wire Line
	3350 900  5100 900 
Wire Wire Line
	3950 1000 5300 1000
Wire Wire Line
	4150 1100 5500 1100
Wire Wire Line
	2450 2300 2850 2300
Wire Wire Line
	2400 2400 3100 2400
Wire Wire Line
	3050 2300 4900 2300
Wire Wire Line
	3300 2400 5100 2400
Wire Wire Line
	2250 2500 3750 2500
Wire Wire Line
	3950 2500 5300 2500
Wire Wire Line
	4150 2600 5500 2600
Wire Wire Line
	2200 2600 3950 2600
Wire Wire Line
	2150 3800 2850 3800
Wire Wire Line
	3050 3800 4900 3800
Wire Wire Line
	2100 3900 3100 3900
Wire Wire Line
	3300 3900 5100 3900
Wire Wire Line
	3950 4000 5300 4000
Wire Wire Line
	2050 4000 3750 4000
Wire Wire Line
	2000 4100 3950 4100
Wire Wire Line
	4150 4100 5500 4100
Wire Wire Line
	1950 5300 2850 5300
Wire Wire Line
	3050 5300 4900 5300
Wire Wire Line
	3250 5400 5100 5400
Wire Wire Line
	1900 5400 3050 5400
Wire Wire Line
	1850 5500 3750 5500
Wire Wire Line
	3950 5500 5300 5500
Wire Wire Line
	4150 5600 5500 5600
Wire Wire Line
	1800 5600 3950 5600
Wire Wire Line
	5900 2800 5900 5150
Wire Wire Line
	5900 5150 2350 5150
Wire Wire Line
	2300 5200 5950 5200
Wire Wire Line
	5950 5200 5950 3100
Wire Wire Line
	5900 2800 5950 2800
Wire Wire Line
	7050 650  7050 3700
Wire Wire Line
	7050 4850 6700 4850
Wire Wire Line
	6850 4500 6700 4500
Wire Wire Line
	6850 3050 6750 3050
Wire Wire Line
	7050 2850 6750 2850
Wire Wire Line
	1600 650  7050 650 
Wire Wire Line
	1650 700  6850 700 
$Comp
L AGND #PWR02
U 1 1
P 4750 2000
F 0 "#PWR02" H 4750 2000 40  0001 C CNN
F 1 "AGND" H 4750 1850 50  0000 C CNN
F 2 "" H 4750 2000 60  0000 C CNN
F 3 "" H 4750 2000 60  0000 C CNN
	1    4750 2000
	1    0    0    -1  
$EndComp
$Comp
L AGND #PWR03
U 1 1
P 4750 3500
F 0 "#PWR03" H 4750 3500 40  0001 C CNN
F 1 "AGND" H 4750 3350 50  0000 C CNN
F 2 "" H 4750 3500 60  0000 C CNN
F 3 "" H 4750 3500 60  0000 C CNN
	1    4750 3500
	1    0    0    -1  
$EndComp
$Comp
L AGND #PWR04
U 1 1
P 4750 5000
F 0 "#PWR04" H 4750 5000 40  0001 C CNN
F 1 "AGND" H 4900 4950 50  0000 C CNN
F 2 "" H 4750 5000 60  0000 C CNN
F 3 "" H 4750 5000 60  0000 C CNN
	1    4750 5000
	1    0    0    -1  
$EndComp
$Comp
L AGND #PWR05
U 1 1
P 6150 4700
F 0 "#PWR05" H 6150 4700 40  0001 C CNN
F 1 "AGND" H 6150 4550 50  0000 C CNN
F 2 "" H 6150 4700 60  0000 C CNN
F 3 "" H 6150 4700 60  0000 C CNN
	1    6150 4700
	1    0    0    -1  
$EndComp
$Comp
L +5VA #PWR06
U 1 1
P 950 7100
F 0 "#PWR06" H 950 6950 50  0001 C CNN
F 1 "+5VA" H 950 7240 50  0000 C CNN
F 2 "" H 950 7100 50  0000 C CNN
F 3 "" H 950 7100 50  0000 C CNN
	1    950  7100
	1    0    0    -1  
$EndComp
$Comp
L AGND #PWR07
U 1 1
P 4750 6500
F 0 "#PWR07" H 4750 6500 40  0001 C CNN
F 1 "AGND" H 4750 6350 50  0000 C CNN
F 2 "" H 4750 6500 60  0000 C CNN
F 3 "" H 4750 6500 60  0000 C CNN
	1    4750 6500
	1    0    0    -1  
$EndComp
$Comp
L AGND #PWR08
U 1 1
P 4700 7550
F 0 "#PWR08" H 4700 7550 40  0001 C CNN
F 1 "AGND" H 4700 7400 50  0000 C CNN
F 2 "" H 4700 7550 60  0000 C CNN
F 3 "" H 4700 7550 60  0000 C CNN
	1    4700 7550
	1    0    0    -1  
$EndComp
$Comp
L AGND #PWR09
U 1 1
P 1450 7350
F 0 "#PWR09" H 1450 7350 40  0001 C CNN
F 1 "AGND" H 1450 7200 50  0000 C CNN
F 2 "" H 1450 7350 60  0000 C CNN
F 3 "" H 1450 7350 60  0000 C CNN
	1    1450 7350
	1    0    0    -1  
$EndComp
Wire Notes Line
	800  5950 1850 5950
Wire Notes Line
	6300 6750 6300 7750
Wire Notes Line
	6300 7750 800  7750
Wire Notes Line
	800  7750 800  5950
Wire Wire Line
	4700 7550 4700 7500
Text Notes 6300 6700 2    60   ~ 12
Celda
Wire Notes Line
	6300 6750 1850 6750
Wire Notes Line
	1850 6750 1850 5950
$EndSCHEMATC
